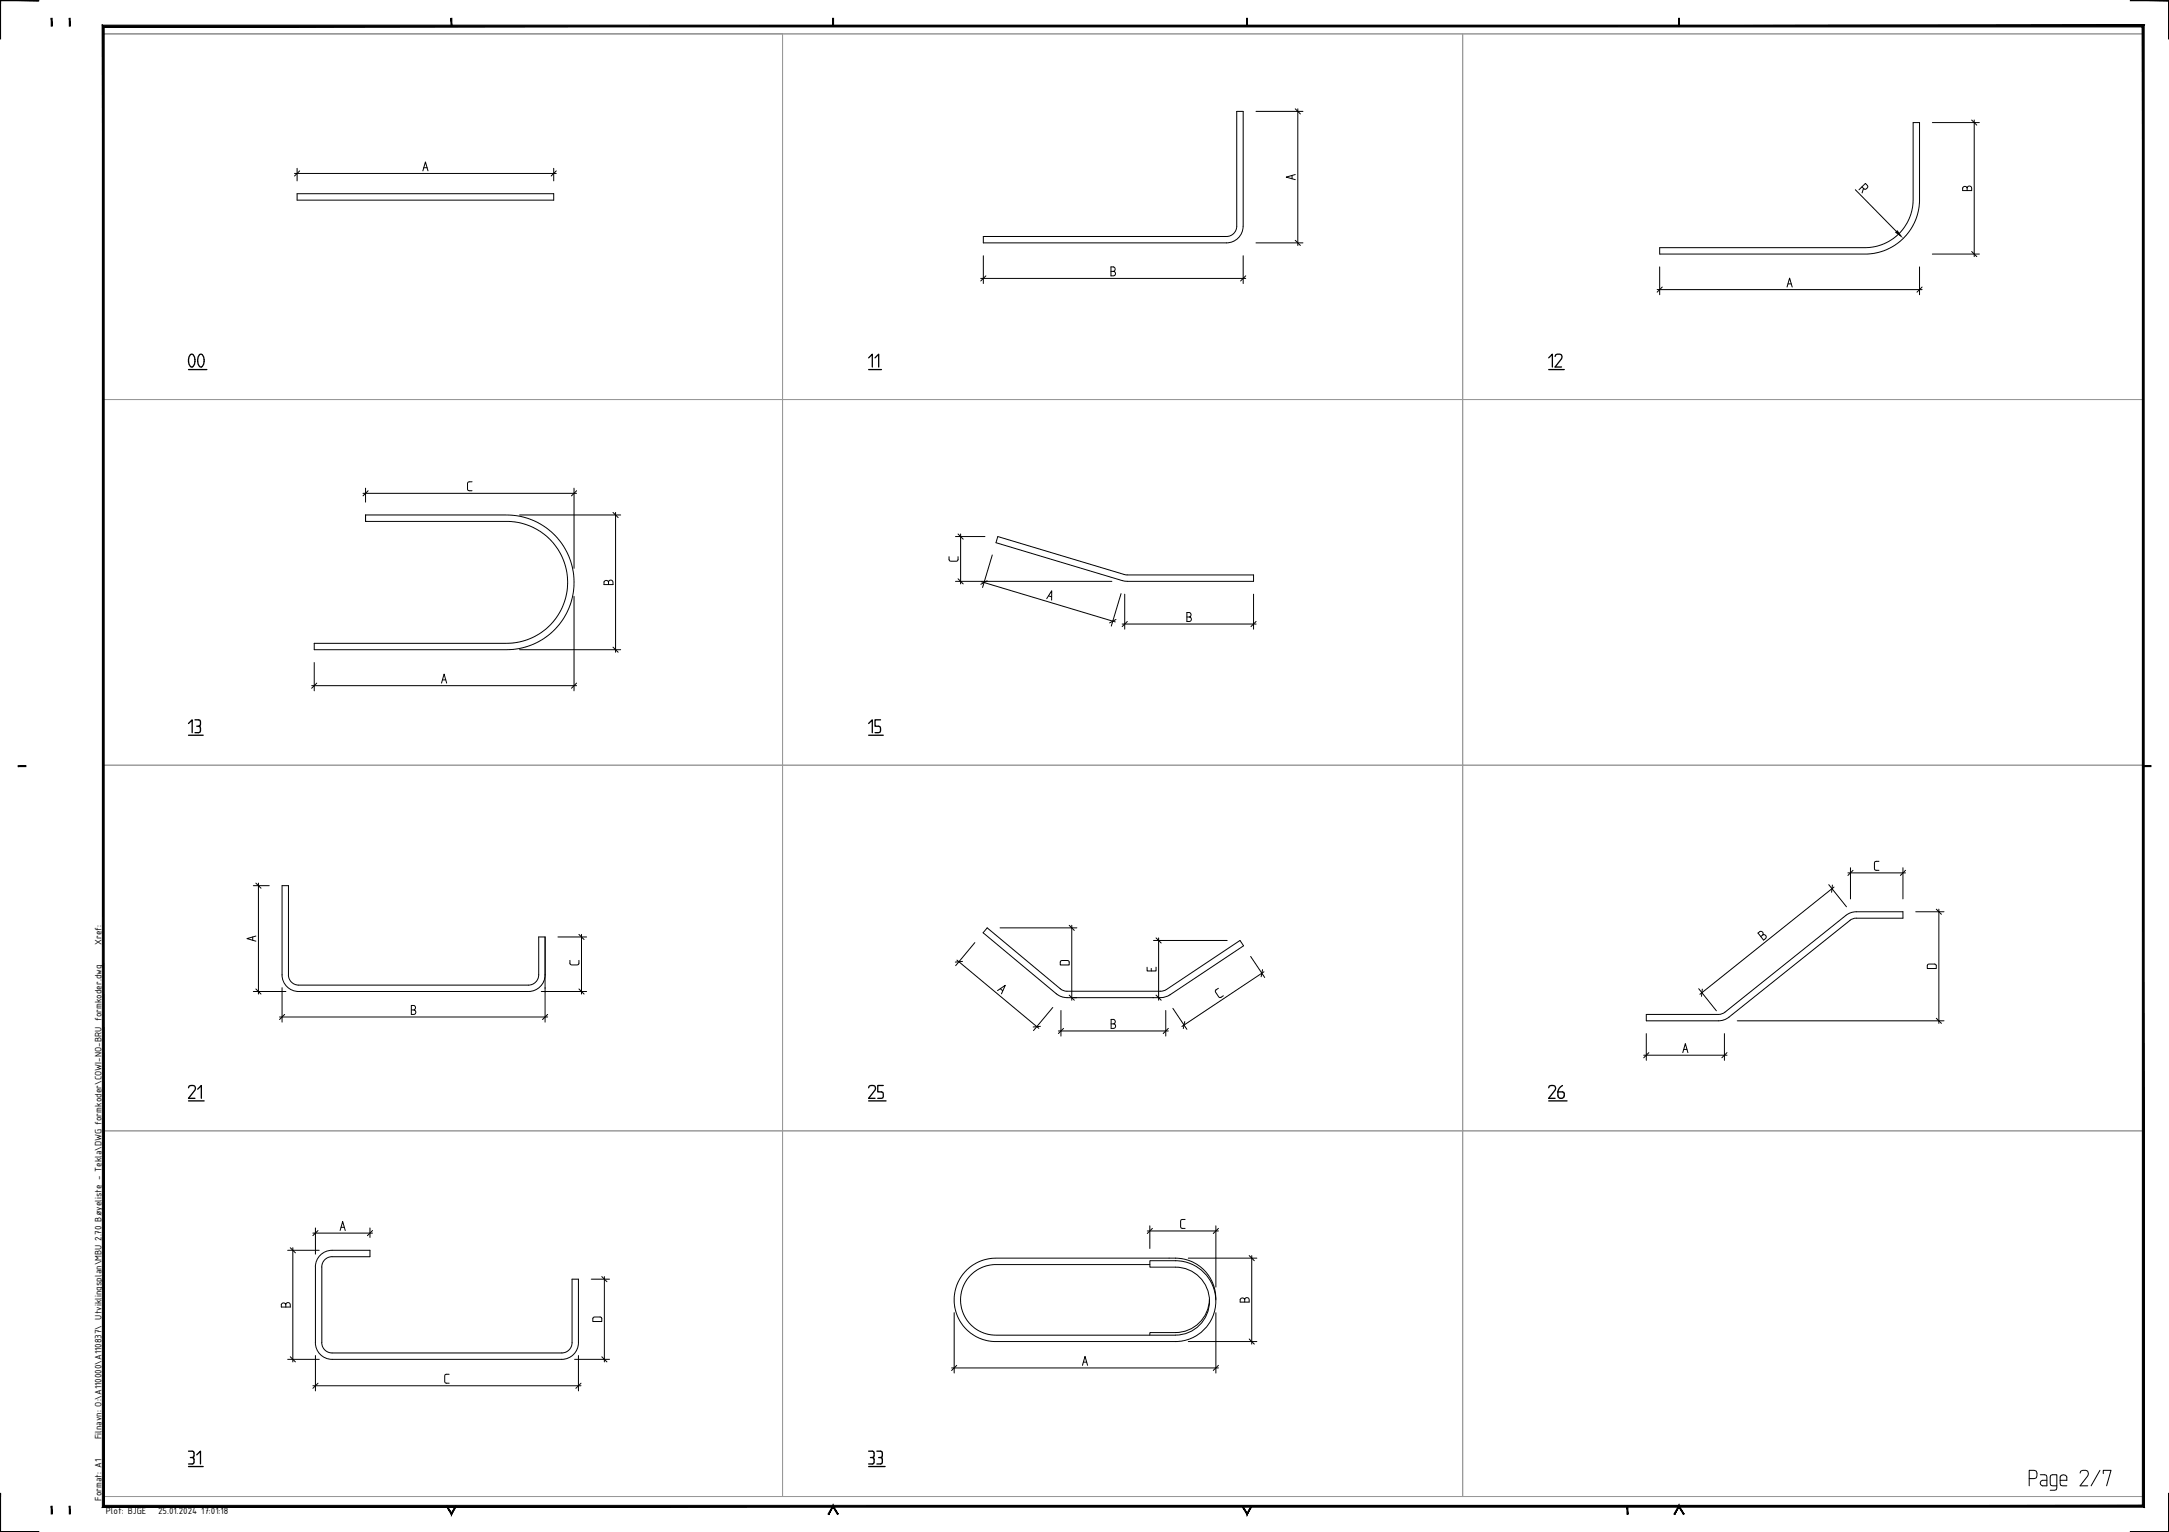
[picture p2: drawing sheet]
<svg xmlns="http://www.w3.org/2000/svg" width="841mm" height="594mm" viewBox="0 0 841 594" stroke-linecap="round" stroke-linejoin="round" font-family="sans-serif">
<path d="M40.1 13.1h790.7v567.2h-790.7h263.3v-141.8h-263.3h263.3v-141.8h-263.3h263.3v-141.8h-263.3h263.3v-141.8zM303.4 13.1h263.7v141.8h-263.7zM567.1 13.1h263.7v141.8h-263.7zM303.4 154.9h263.7v141.8h-263.7zM567.1 154.9h263.7v141.8h-263.7zM303.4 296.7h263.7v141.8h-263.7zM567.1 296.7h263.7v141.8h-263.7zM303.4 438.5h263.7v141.8h-263.7zM567.1 438.5h263.7v141.8h-263.7z" fill="none" stroke="#989898" stroke-width=".39"/>
<!-- layer: _utsidejern -->
<g fill="none" stroke="#000" stroke-width=".39">
<path d="M115.2 75.1h99.5v2.5h-99.5zM482 87.7a6.5 6.5 0 0 1-6.5 6.5h-94.2v-2.5h94.3a4 4 0 0 0 3.9-4v-44.5h2.5v44.5M643.5 96h79.6a18.6 18.6 0 0 0 18.7-18.6v-29.9h2.5v29.9a21.1 21.1 0 0 1-21.2 21.1h-79.6zM141.7 199.7h54.8a26.1 26.1 0 0 1 26.1 26.1 26.1 26.1 0 0 1-26.1 26.1h-74.7v-2.4h74.7a23.6 23.6 0 0 0 23.6-23.7 23.6 23.6 0 0 0-23.6-23.6h-54.8zM435.2 225.1l1.8 .3M435.2 225.2l-49-14.7 .7-2.4 49.6 14.8h49.6v2.5h-49M715.7 355l1.6-1 1.8-.4h18.8v2.5l-18.1-.1-1.1 .2-1.4 .7M715.7 355l-47.3 37.8-2 .6h-28v2.5h27.9l3-.8 48-38.2M211.4 378a6.5 6.5 0 0 1-6.5 6.5h-89.1a6.4 6.4 0 0 1-6.4-6.5v-34.6h2.5l-.1 34.6a4 4 0 0 0 4 4h89.1a4 4 0 0 0 4-4v-14.7h2.5v19.9M452.3 383.7l-2.2 .7h-36.4l-1.3-.3-1.2-.6-28.4-23.7-1.6 1.9 28.4 23.7M452.3 383.7l28.5-19 1.4 2.1-28.6 19-1.7 .8-1.8 .3h-36.4l-2.5-.5-1.6-1M124.5 486.4l1.5-1 1.8-.5 15.7-.1v2.5h-14.7a4 4 0 0 0-4 4v29.4a4 4 0 0 0 4 4h89a4 4 0 0 0 4-4v-24.7h2.5v24.7a6.5 6.5 0 0 1-6.5 6.4h-89a6.5 6.5 0 0 1-6.5-6.4l.1-30.4 .5-1.7z"/>
<path d="M445.9 490.4h-59.8a13.7 13.7 0 0 0-13.6 13.7 13.7 13.7 0 0 0 13.6 13.7h69.7a13.2 13.2 0 0 0 13.2-13.2 13.2 13.2 0 0 0-13.2-13.2h-9.9v-2.5h9.9a15.7 15.7 0 0 1 15.6 15.7 15.7 15.7 0 0 1-15.6 15.6h-69.7a16.2 16.2 0 0 1-16.1-16.1 16.2 16.2 0 0 1 16.1-16.2h67.2a15.9 15.9 0 0 1 18.1 16.2M468.9 503.9a13.2 13.2 0 0 1-13.1 12.9h-9.9l-.1 1"/>
</g>
<!-- layer: K033D -->
<g fill="none" stroke="#000" stroke-width=".39">
<path d="M487 43.2h18.2M503.2 42.2v53M749.3 47.5h18.2M765.5 46.5v53M114.2 67.3h101.5M115.2 65.3v4.8M164 66.3l1-3.5 1 3.5M164.3 65h1.3M214.7 65.3v4.8M501 68.1v1.2M502.2 67.7l-3.5 1 3.5 1M719.4 73.6l16 16.2"/>
<path d="M722 72.4l1.3 1 .8-.6 .1-.5-.9-1.2-2.5 2.5M722.6 73.1l-.6 1.7M761.1 72.7l.9-.4 .7 .6 .4-.6h1l.4 .6v1h-3.5zM762.7 72.9v1M381.3 99.2v10.8M482 99.2v10.8M487 94.2h18.2M749.3 98.5h18.2M380.3 108h102.7M430.8 103.5h1l.5 .4v1l-.5 .3 .7 .8-.4 .8-1.3 .2zM430.8 105.2h1M642.5 112.3h102.8"/>
<path d="M643.5 103.5v10.8M692.9 111.3l1-3.5 1 3.5M693.3 110.1h1.2M744.3 103.5v10.8M140.7 191.3h82.9M141.7 189.3v5.4M183 186.8l-1.5 .2-.2 .4 .1 2.6 1.6 .3M201.5 199.7h39.2M222.6 189.3v31.1M238.7 198.7v54.2M368 215.9l.1 1.5 .5 .2 2.6-.1 .3-1.6M370.5 208.1h11.4"/>
<path d="M372.5 207.1v19.3M384.8 215.2l-3.8 12.6M222.6 231.2v36.7M234.3 225.5l.9-.4 .8 .6 .3-.6h1l.4 .6v1h-3.5zM236 225.7v1M370.5 225.4h60.6M380.6 225.6l51.8 15.6M405.9 232.1l1.9-3v3.6M406.6 231.1l1.2 .3M434.7 230.2l-3.8 12.6M436.1 230.4v13.6M460.2 237.5h1l.5 .4v1l-.5 .4 .7 .7-.3 .9-1.4 .1z"/>
<path d="M460.2 239.3h1M486.1 230.4v13.6M121.8 256.9v11M201.5 251.9h39.2M435.1 242h52M120.8 265.9h102.8M171.2 264.9l1-3.5 1 3.5M171.6 263.6h1.2M716.5 338.5h22.4M717.5 336.5v12.1M728.6 334l-1.5 .1-.3 .5 .1 2.6 1.7 .3M737.9 336.5v12.1"/>
<path d="M98.2 343.4h6.2M100.2 342.4v43.1M387.8 359.8h29.8M415.6 358.8v29.1M709.1 343l6.9 8.6M711.1 344l-52 41.6M742.8 353.6h11M751.8 352.6v44.2M98 363.3v1.3M99.2 363l-3.5 1 3.5 1M216.3 363.3h11.2M221 372.4l.1 1.5 .5 .3 2.6-.1 .3-1.7"/>
<path d="M225.5 362.3v23.2M371.1 372.3l31.7 26.5M378 365.5l-7.4 9M411.2 372.7l.5-.2 2.6 .1 .3 1.6h-3.5zM444.8 375v1.5h3.5v-1.5M446.4 375.5v1M447.3 364.7h28.5M449.2 363.7v24.2M484.9 370.9l5.5 8.1M490.1 376.8l-31.8 21.3M681.7 361.8l.7-.6 1 .2 .3 .6-.2 .6 .7-.1 .5 .4-.1 1-.8 .6zM683.5 362.6l-.8 .6"/>
<path d="M747.4 374.1l.5-.3 2.6 .2 .3 1.6h-3.5zM98.2 384.5h12.7M108.4 394.4h104M109.4 383v13.4M159.5 389.9h1l.5 .4v1l-.5 .3 .7 .8-.3 .9-1.4 .1zM159.5 391.6h1M209.9 384.5h17.6M211.4 383v13.4M386.8 384.1l3-2-1.5 3.3M387.9 383.4l.9 .8M408.2 390.7l-7.5 8.9M410.4 399.8h42.6"/>
<path d="M411.4 391.9v9.9M416.3 386.9h1.3M430.8 395.3h1l.5 .4v1l-.5 .3 .8 .8-.4 .9-1.4 .1zM430.8 397h1M447 386.9h.3M452 391.9v9.9M454.8 391l5.4 8.2M472.4 383.2l-1.2 1.1 1.4 2.3 .4 .3 1.4-.8M658.7 383.4l6.8 8.6M673.6 395.9h80.2M637.4 409.2h32.2M638.4 400.8v10.4"/>
<path d="M652.5 408.2l1-3.5 1 3.5M652.9 406.9h1.2M668.6 400.8v10.4M121.3 478.2h23.1M122.3 476.2v10.1M131.9 477.2l1-3.5 1 3.5M132.3 475.9h1.2M143.5 476.2v3.7M444.8 477.3h27.6M445.8 475.4v8.8M459.5 472.9l-1.5 .1-.2 .5 .1 2.6 1.6 .2M471.5 475.4v23.7"/>
<path d="M111.6 484.8h12.2M113.5 483.8v44.3M229.3 496h7M234.3 495v33.1M460.8 487.9h26.5M485.4 486.9v34.3M109.4 505.4h1l.4 .5 .4-.7h1l.4 .7v.9h-3.5v-.9zM110.8 505.9v.9M230 511l.5-.3 2.6 .1 .2 1.7h-3.4zM370 509v23.4M471.5 509.1v23.3M481 503.7l.9-.4 .7 .6 .4-.6h1l.4 .6v1h-3.5z"/>
<path d="M482.6 503.9v1M111.6 527.1h12.2M121.3 537.4h104M122.3 525.6v13.8M174.2 532.9l-1.5 .1-.3 .5 .2 2.6 1.6 .3M222.8 527.1h13.5M224.3 525.6v13.8M369 530.5h103.4M419.7 529.5l1-3.5 1 3.5M420.1 528.2h1.2M460.7 520.2h26.6M786.8 573.4l2.6-.2a2.2 2.2 0 0 0 0-2.8l-2.6-.2v6"/>
<path d="M791.1 571.9h1.7l.7 .2 .2 .6v3.5h-1.7a1.09 1.09 0 0 1-.9-1.1 1.09 1.09 0 0 1 .9-1.1h1.7M797.5 576.2l-2.3-.2-.2-.7 .2-3.2 2.3-.2v5.1l-.2 .7-2.3 .2M798.8 574h2.6v-1.3l-.4-.6-.9-.2-.9 .2-.4 .6v2.6l.2 .7 2.4 .2M806.5 571.2l.3-.6a2.13 2.13 0 0 1 2.7 0l.2 .6-.2 1.1-3 3.9h3M814.2 570.2l-3.4 6M815.5 571.5v-1.3h3l-1.7 6"/>
</g>
<!-- layer: 0 -->
<g fill="none" stroke="#000" stroke-width=".39">
<path d="M502.2 42.2l2 2M764.5 46.5l2 2M116.2 66.3l-2 2M215.7 66.3l-2 2M502.2 93.2l2 2M764.5 97.5l2 2M382.3 107l-2 2M483 107l-2 2M644.5 111.3l-2 2M745.3 111.3l-2 2M142.7 190.3l-2 2M223.6 190.3l-2 2"/>
<path d="M237.7 198.7l2 2M371.5 207.1l2 2M371.5 224.4l2 2M382.8 225.2l-2.5 1.4M237.7 250.9l2 2M432.7 240.2l-2.5 1.3M437.1 241l-2 2M487.1 241l-2 2M122.8 264.9l-2 2M223.6 264.9l-2 2M718.5 337.5l-2 2M738.9 337.5l-2 2"/>
<path d="M99.2 342.4l2 2M414.6 358.8l2 2M710.5 343.2l-.3 2.8M750.8 352.6l2 2M224.5 362.3l2 2M373.2 372.8l-2.8 .3M448.3 363.7l1.9 2M489.5 376l-.5 2.8M99.2 383.5l2 2M110.4 393.4l-2 2M212.4 393.4l-2 2M224.5 383.5l2 2"/>
<path d="M403.4 398l-2.8 .2M412.4 398.8l-2 2M414.6 385.9l2 2M448.3 385.9l1.9 2M453 398.8l-2 2M459.4 396.1l-.6 2.8M660.1 383.6l-.3 2.7M750.8 394.9l2 1.9M639.3 408.2l-1.9 2M669.6 408.2l-2 2M123.3 477.2l-2 2M144.4 477.2l-1.9 2"/>
<path d="M446.8 476.3l-2 2M472.4 476.3l-2 2M112.6 483.8l1.9 2M233.3 495l2 2M484.4 486.9l2 2M484.4 519.2l2 2M112.6 526.1l1.9 2M123.3 536.4l-2 2M225.3 536.4l-2 2M233.3 526.1l2 2M371 529.5l-2 1.9M472.4 529.5l-2 1.9"/>
</g>
<!-- layer: K033D -->
<path d="M735.1 90.1l.6-.6 1.4 2.1z" fill="#000" stroke="#000" stroke-width=".39"/>
<!-- layer: K001 -->
<g fill="#000" stroke="#000" stroke-width=".39">
<path d="M.2 .3l-.2 14.8zM0 .1v15z"/>
<path d="M0 .1l15 .2zM0 .1l15 .2z"/>
<path d="M19.9 7.1l.3 3v-3zM19.9 7.1l.3 3h-.3z"/>
<path d="M26.9 7.1l.3 3v-3zM26.9 7.1l.3 3h-.3z"/>
<path d="M174.9 7.1l.3 3v-3zM174.9 7.1l.3 3h-.3z"/>
<path d="M322.9 7.1l.3 3v-3zM322.9 7.1l.3 3h-.3z"/>
<path d="M483.4 7.1l.3 3v-3zM483.4 7.1l.3 3h-.3z"/>
<path d="M650.9 7.1l.3 3v-3zM650.9 7.1l.3 3h-.3z"/>
<path d="M826 .1l14.9 .2zM826 .1h15z"/>
<path d="M841 .1l-.1 15zM841 .1l-.1 15z"/>
<path d="M7 296.9v.4l3-.4zM7 297.3l3-.4v.4z"/>
<path d="M831 296.9v.4l3-.4zM831 297.3l3-.4v.4z"/>
<path d="M840.9 579.1v14.8zM841 579.1v15z"/>
<path d="M.2 579.1l-.2 15zM0 579.1v15z"/>
<path d="M.2 593.9l14.8 .2zM0 594.1h15z"/>
<path d="M19.9 584.1v3h.3zM19.9 584.1h.3v3z"/>
<path d="M26.9 584.1v3h.3zM26.9 584.1h.3v3z"/>
<path d="M173.1 584.1l1.9 2.6-1.6-2.8zM173.1 584.1l1.9 2.6v.7zM176.7 583.9l-1.7 2.8v.7zM176.7 583.9l.3 .2-2 3.3z"/>
<path d="M323 584.4l1.7 2.9 .3-.2zM323 583.7l2 3.4-2-2.7zM323 583.7l-1.6 3.6 1.6-2.9zM323 583.7l-1.6 3.6-.3-.2z"/>
<path d="M485.2 583.9l-1.7 3.5 2-3.3zM485.2 583.9l-1.7 3.5v-.7zM481.6 584.1l1.9 3.3v-.7zM481.6 584.1l.3-.2 1.6 2.8z"/>
<path d="M630.9 584.1l.3 3.1v-3.1zM630.9 584.1l.3 3.1h-.3z"/>
<path d="M651 584.4l1.7 2.9 .3-.2zM651 583.7l2 3.4-2-2.7zM651 583.7l-1.6 3.6 1.6-2.9zM651 583.7l-1.6 3.6-.3-.2z"/>
<path d="M39.7 584.4h791.7l-.7-.7zM39.7 584.4l.7-.7h790.3zM39.7 9.8v574.6l.7-.7zM39.7 9.8l.7 .6v573.3zM39.7 9.8l.7 .6 791-.6zM40.4 10.4l791-.6-.7 .6zM831.4 9.8l-.7 .6 .7 574zM830.7 10.4l.7 574-.7-.7z"/>
<path d="M826 593.9l15 .2zM826 593.9l15 .2z"/>
</g>
<g font-size="10.1">
<text x="72.3" y="144.6">00</text>
<text x="607.8" y="144.6" transform="rotate(-90 607.8 144.6)">12</text>
<text x="80.4" y="428.3" transform="rotate(-90 80.4 428.3)">21</text>
<text x="335.8" y="428.3">25</text>
<text x="599.7" y="428.3">26</text>
<text x="335.8" y="570.1">33</text>
</g>
<g font-size="9.7">
<text x="80.1" y="286.5" transform="rotate(-90 80.1 286.5)">13</text>
<text x="343.6" y="286.5" transform="rotate(-90 343.6 286.5)">15</text>
<text x="80.1" y="570.1" transform="rotate(-90 80.1 570.1)">31</text>
</g>
<text font-size="8.8" x="342.9" y="144.6" transform="rotate(-90 342.9 144.6)">11</text>
<g font-size="3.9">
<text x="39.3" y="366.5" transform="rotate(-90 39.3 366.5)">Xref:</text>
<text x="39.3" y="558.2" transform="rotate(-90 39.3 558.2)">Filnavn: O:\A110000\A110837\_Utviklingsplan\MBU 2.70 Bøyeliste - Tekla\DWG formkoder\COWI-NO-BRU_formkoder.dwg</text>
<text x="39.3" y="581.9" transform="rotate(-90 39.3 581.9)">Format: A1</text>
<text x="41" y="587.1">Plot: BJGE</text>
<text x="61.3" y="587.1">25.01.2024 17:01:18</text>
</g>
</svg>
